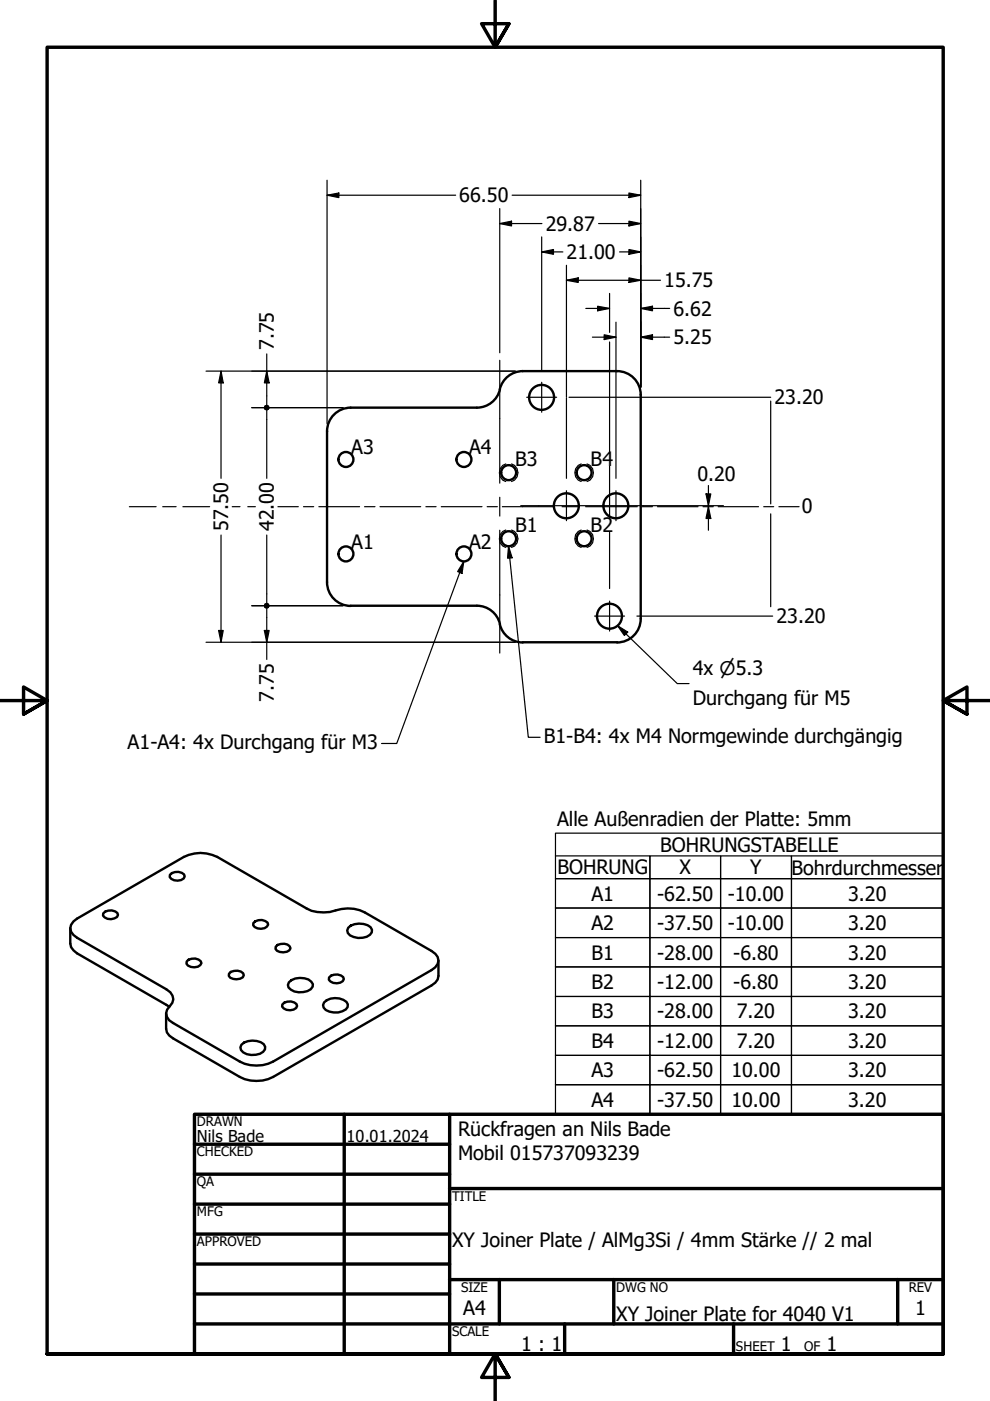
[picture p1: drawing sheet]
<svg xmlns="http://www.w3.org/2000/svg" width="210mm" height="297mm" viewBox="0 0 210 297" stroke-linecap="round" stroke-linejoin="round" font-family="sans-serif">
<!-- layer: Sichtbar (ANSI) -->
<g fill="none" stroke="#000" stroke-width=".51">
<path d="M130.8 78.7a5 5 0 0 1 5 5v47.5a5 5 0 0 1-5 5M130.9 78.7h-20.1a5 5 0 0 0-4.8 3.9M74.3 86.4h26.8M74.4 86.4a5 5 0 0 0-5.1 5v32a5 5 0 0 0 5.1 5.1M106 82.5a5 5 0 0 1-4.9 3.9M74.3 128.4h26.8M101.1 128.4a5 5 0 0 1 4.9 3.9M106 132.3a5 5 0 0 0 4.8 3.9M110.8 136.2h20.1M14.9 196.8v3.3l.2 .7 1.2 1.3 19.6 11.3M15.6 195.4l.7-.6 22.7-13.1a7.8 7.8 0 0 1 7.1 0l18.9 10.9a7.8 7.8 0 0 0 6.2 .4 8.1 8.1 0 0 1 6.1 .4l14.2 8.2a2.13 2.13 0 0 1 1.5 2.1 2.13 2.13 0 0 1-1.5 2l-33.6 19.4a7.8 7.8 0 0 1-7.1 0l-14.1-8.2a2.1 2.1 0 0 1-.7-3.6 2.07 2.07 0 0 0-.7-3.6l-19-10.9a2.1 2.1 0 0 1-.7-3.4zM21.9 193.7a2.17 2.17 0 0 1 3-.1l.1 .4a1.94 1.94 0 0 1-3.2 .1z"/>
<path d="M36 185.5a2.17 2.17 0 0 1 3-.1l.2 .4a1.94 1.94 0 0 1-3.2 .2zM53.7 195.7a2.17 2.17 0 0 1 3-.1l.2 .4a1.94 1.94 0 0 1-3.2 .2zM73.8 196.7a3.8 3.8 0 0 1 4.8-.1l.3 .5a1.81 1.81 0 0 1-2 1.7 3.3 3.3 0 0 1-3.2-1l-.1-.5zM40 203.5a1.96 1.96 0 0 1 2.7 .7 1.94 1.94 0 0 1-3.2 .1l.1-.4zM48.9 206.1a2.31 2.31 0 0 1 2.7 .3l.1 .4a1.93 1.93 0 0 1-2.9 .5l-.3-.4 .1-.5zM58.5 200.7a1.9 1.9 0 0 1 3.1 .4 2 2 0 0 1-3.2 .1zM59.9 213a2.17 2.17 0 0 1 3-.1l.1 .4a1.94 1.94 0 0 1-3.2 .1zM61.3 208.3a3.7 3.7 0 0 1 4.7-.2l.3 .5a1.83 1.83 0 0 1-2 1.7 3.2 3.2 0 0 1-3.1-.9l-.2-.6zM68.7 212.5a3.7 3.7 0 0 1 4.7-.1l.3 .5v.6a3.4 3.4 0 0 1-5.1 .1l-.1-.5zM69.8 207.2a2.17 2.17 0 0 1 3 0l.1 .4a1.94 1.94 0 0 1-3.2 .1zM93 203.7v3.2l-.2 .8-.5 .7-.8 .5-33.6 19.4a7.8 7.8 0 0 1-7.1 0l-14.9-8.7-.5-.7-.2-.8v-3.2M51.2 221.5a3.8 3.8 0 0 1 4.7-.1l.3 .5a1.81 1.81 0 0 1-2 1.7 3.1 3.1 0 0 1-3.1-1l-.1-.5z"/>
<circle cx="73.3" cy="97.4" r="1.59"/>
<circle cx="98.4" cy="97.4" r="1.59"/>
<circle cx="114.8" cy="84.3" r="2.65"/>
<circle cx="73.3" cy="117.4" r="1.59"/>
<circle cx="98.4" cy="117.4" r="1.59"/>
<circle cx="107.8" cy="114.2" r="1.59"/>
<circle cx="107.8" cy="100.2" r="1.59"/>
<circle cx="120.1" cy="107.2" r="2.65"/>
<circle cx="123.8" cy="114.2" r="1.59"/>
<circle cx="123.8" cy="100.2" r="1.59"/>
<circle cx="130.6" cy="107.2" r="2.65"/>
<circle cx="129.2" cy="130.6" r="2.65"/>
</g>
<!-- layer: Verdeckt schmal (ANSI) -->
<path d="M107.2 98.4a1.96 1.96 0 0 0-1.3 1.8 1.96 1.96 0 0 0 1.3 1.9M108.5 98.4a1.96 1.96 0 0 1 1.3 1.8 1.96 1.96 0 0 1-1.3 1.9M123.2 98.4a1.96 1.96 0 0 0-1.3 1.8 1.96 1.96 0 0 0 1.3 1.9M124.5 98.4a1.96 1.96 0 0 1 1.3 1.8 1.96 1.96 0 0 1-1.3 1.9M107.2 112.4a1.93 1.93 0 0 0-1.3 1.8 1.93 1.93 0 0 0 1.3 1.9M108.5 112.4a1.93 1.93 0 0 1 1.3 1.8 1.93 1.93 0 0 1-1.3 1.9M123.2 112.4a1.93 1.93 0 0 0-1.3 1.8 1.93 1.93 0 0 0 1.3 1.9M124.5 112.4a1.93 1.93 0 0 1 1.3 1.8 1.93 1.93 0 0 1-1.3 1.9" fill="none" stroke="#000" stroke-width=".25"/>
<!-- layer: Border (ANSI) -->
<g fill="none" stroke="#000" stroke-width=".72">
<path d="M105 0v10l-2.9-5h5.8l-2.9 5 2.9-5M0 148.5h10l-5-2.8v5.7l5-2.9-5 2.9M210 148.5h-10l5-2.8v5.7l-5-2.9 5 2.9M41.2 236.2h158.8v50.8h-158.8zM73 236.2v50.8M95.3 236.2v50.8M41.2 242.6h54.1M41.2 248.9h54.1M41.2 255.3h54.1M95.3 252h104.7M41.2 261.6h54.1M41.2 268h54.1"/>
<path d="M41.2 274.3h54.1M95.3 271.3h104.7M105.9 271.3v9.4M130.1 271.3v9.4M190.3 271.3v9.4M10 287v-277h190v277h-190h190M41.2 280.7h158.8M107.9 292l-2.9-5 2.9 5h-5.8l2.9-5v10M119.7 280.7v6.3M155.5 280.7v6.3"/>
</g>
<!-- layer: Skizziergeometrie (ANSI) -->
<path d="M163.4 85v21.8M163.4 109v19.6" fill="none" stroke="#000" stroke-width=".25"/>
<!-- layer: Symbol (ANSI) -->
<g fill="none" stroke="#000" stroke-width=".25">
<path d="M98.3 119l-.3 2.6-1-.4zM98.3 119l-14.2 38.6h-3.2M107.8 115.8l.8 2.5h-1zM107.8 115.8l4.2 40.5h2.5M130.9 132.7l2.2 1.3-.7 .7zM130.9 132.7l12.7 12.2h2.5M117.8 176.6h82.2v59.6h-82.2zM117.8 181.5h20v4.8h-20h20v6.2h-20h20v6.3h-20h20v6.2h-20h20v6.3h-20h20v6.2h-20h20v6.3h-20h20v6.2h-20h20v6.2v-6.2h15v6.2v-6.2h15v6.2v-6.2h32.2h-32.2v-6.2h32.2h-32.2v-6.3h32.2h-32.2v-6.2h32.2h-32.2v-6.3h32.2h-32.2v-6.2h32.2h-32.2v-6.3h32.2h-32.2v-6.2h32.2h-32.2v-4.8h32.2M137.8 181.5h15v4.8h-15zM137.8 186.3h15v6.2h-15zM137.8 192.5h15v6.3h-15zM137.8 198.8h15v6.2h-15z"/>
<path d="M152.8 181.5h15v4.8h-15zM152.8 186.3h15v6.2h-15zM152.8 192.5h15v6.3h-15zM152.8 198.8h15v6.2h-15zM137.8 205h15v6.3h-15zM137.8 211.3h15v6.2h-15zM137.8 217.5h15v6.3h-15zM152.8 205h15v6.3h-15zM152.8 211.3h15v6.2h-15zM152.8 217.5h15v6.3h-15zM137.8 223.8h15v6.2h-15zM152.8 223.8h15v6.2h-15z"/>
</g>
<!-- layer: Mittelpunktmarkierung (ANSI) -->
<path d="M111.7 84.2h6.3M114.9 81.1v6.3M120.1 104v6.4M130.6 104v6.4M126.1 130.6h6.3M129.2 127.5v6.3" fill="none" stroke="#000" stroke-width=".25"/>
<!-- layer: Mittellinie (ANSI) -->
<path d="M106 76.4v26M106 105.4v4M106 112.4v26.1" fill="none" stroke="#000" stroke-width=".25"/>
<g fill="none" stroke="#000" stroke-width=".25">
<path d="M69.3 38.2v51.6M135.8 38.2v43.9M69.3 41.4l2.5-.5v1zM69.3 41.4h27.3M106 47.4l2.5-.5v1zM106 47.4h8.9M106 44.2v30.6M108.6 41.4h27.2M114.9 53.4l2.4-.5v1zM114.9 53.4h4.4M114.9 50.2v28.2M120.1 59.4l2.5-.5v1z"/>
<path d="M120.1 59.4h19.9M120.1 56.2v27.9M126.9 47.4h8.9M131.4 53.4h4.4M133.3 58.9l2.5 .5-2.5 .5zM133.3 52.9l2.5 .5-2.5 .5zM133.3 46.9l2.5 .5-2.5 .5zM133.3 40.9l2.5 .5-2.5 .5zM43.7 78.7h62.2M46.9 78.7l.4 2.5h-.9zM46.9 78.7v22.7M56.6 78.7l.5 2.5h-1.1z"/>
<path d="M56.6 75v10.8M106.1 78.7h3.2M124.2 65.4h5M125.6 71.5h5M126.7 64.9l2.5 .5-2.5 .5zM128.1 71l2.5 .5-2.5 .5zM129.2 62.2v8.3M129.2 72.5v23.3M130.6 68.3v33.1M135.8 71.5l2.5-.5v1zM135.8 65.4l2.5-.5v1zM135.8 71.5h6.2"/>
<path d="M135.8 65.4h6.2M53.4 86.4h19.3M56.6 87.1v14.3M120.1 84.3v17.1M120.6 84.2h42.8M129.2 98.8v8.3M46.9 113.4v22.8M56.6 113.4v14.4M129.2 107.5v2.2M129.2 112.8v12M149.7 104.7h1l-.5 2.5zM150.2 107.4l.5 2.5h-1z"/>
<path d="M150.2 102.9v4.3M150.2 107.4v5M151.3 107.2h2.1M43.7 136.2h62.2M46.4 133.7h.9l-.4 2.5zM53.4 128.4h19.3M56 133.7h1.1l-.5 2.5zM56.6 129.1v10.7M106.1 136.2h3.2M135 130.6h28.8"/>
</g>
<g fill="#000">
<path d="M69.3 41.4l2.5-.5v1z" fill-rule="evenodd"/>
<path d="M106 47.4l2.5-.5v1z" fill-rule="evenodd"/>
<path d="M114.9 53.4l2.4-.5v1z" fill-rule="evenodd"/>
<path d="M120.1 59.4l2.5-.5v1z" fill-rule="evenodd"/>
<path d="M133.3 58.9l2.5 .5-2.5 .5z" fill-rule="evenodd"/>
<path d="M133.3 52.9l2.5 .5-2.5 .5z" fill-rule="evenodd"/>
<path d="M133.3 46.9l2.5 .5-2.5 .5z" fill-rule="evenodd"/>
<path d="M133.3 40.9l2.5 .5-2.5 .5z" fill-rule="evenodd"/>
<path d="M126.7 64.9l2.5 .5-2.5 .5z" fill-rule="evenodd"/>
<path d="M128.1 71l2.5 .5-2.5 .5z" fill-rule="evenodd"/>
<path d="M135.8 71.5l2.5-.5v1z" fill-rule="evenodd"/>
<path d="M135.8 65.4l2.5-.5v1z" fill-rule="evenodd"/>
<path d="M46.9 78.7l.4 2.5h-.9z" fill-rule="evenodd"/>
<path d="M56.1 86l.5-.2 .4 .2 .2 .4-.2 .5-.4 .2-.5-.2-.2-.5z" fill-rule="evenodd"/>
<path d="M56.1 86l.5-.2 .4 .2 .2 .4-.2 .5-.4 .2-.5-.2-.2-.5z" fill-rule="evenodd"/>
<path d="M56.6 78.7l.5 2.5h-1.1z" fill-rule="evenodd"/>
<path d="M149.7 104.7h1l-.5 2.5z" fill-rule="evenodd"/>
<path d="M150.2 107.4l.5 2.5h-1z" fill-rule="evenodd"/>
<path d="M46.4 133.7h.9l-.4 2.5z" fill-rule="evenodd"/>
<path d="M56 133.7h1.1l-.5 2.5z" fill-rule="evenodd"/>
<path d="M56.1 128l.5-.2 .4 .2 .2 .4-.2 .5-.4 .2-.5-.2-.2-.5z" fill-rule="evenodd"/>
<path d="M56.1 128l.5-.2 .4 .2 .2 .4-.2 .5-.4 .2-.5-.2-.2-.5z" fill-rule="evenodd"/>
</g>
<!-- layer: Arbeitsachse (ANSI) -->
<g fill="none" stroke="#000" stroke-width=".25">
<path d="M27.4 107.4h5.7M34.5 107.4h2.8M38.8 107.4h5.6M49.2 107.4h1.7M52.5 107.4h1.6M58.9 107.4h4.3M64.3 107.4h2.2M67.6 107.4h8.6M77.3 107.4h2.2M80.6 107.4h8.6M90.3 107.4h2.2M93.6 107.4h8.6"/>
<path d="M103.3 107.4h2.2M106.5 107.4h11M119.2 107.4h3.3M124.2 107.4h10.9M136.2 107.4h2.1M139.4 107.4h8.6M149.1 107.4h2.1M152.3 107.4h8.5M161.9 107.4h2.1M165.1 107.4h4.3"/>
</g>
<!-- layer: 0 -->
<path d="M110.4 107.2h40.9" fill="none" stroke="#000" stroke-width=".25"/>
<!-- layer: Symbol (ANSI) -->
<g fill="#000">
<path d="M107.8 115.8l.8 2.5h-1z" fill-rule="evenodd"/>
<path d="M98.3 119l-.3 2.6-1-.4z" fill-rule="evenodd"/>
<path d="M130.9 132.7l2.2 1.3-.7 .7z" fill-rule="evenodd"/>
</g>
<g font-size="4.2">
<text x="97.4" y="42.9">66.50</text>
<text x="115.7" y="48.9">29.87</text>
<text x="120.1" y="54.9">21.00</text>
<text x="140.8" y="60.9">15.75</text>
<text x="142.8" y="66.9">6.62</text>
<text x="58" y="74.2" transform="rotate(-90 58 74.2)">7.75</text>
<text x="142.8" y="73">5.25</text>
<text x="164.2" y="85.8">23.20</text>
<text x="74.5" y="96.3">A3</text>
<text x="99.5" y="96.3">A4</text>
<text x="109.3" y="98.7">B3</text>
<text x="125.2" y="98.8">B4</text>
<text x="147.9" y="102.1">0.20</text>
<text x="48.3" y="112.6" transform="rotate(-90 48.3 112.6)">57.50</text>
<text x="58.1" y="112.6" transform="rotate(-90 58.1 112.6)">42.00</text>
<text x="109.3" y="112.8">B1</text>
<text x="125.2" y="112.8">B2</text>
<text x="170" y="108.9">0</text>
<text x="74.5" y="116.3">A1</text>
<text x="99.5" y="116.3">A2</text>
<text x="164.6" y="132.2">23.20</text>
<text x="146.9" y="143.2">4x ⌀5.3</text>
<text x="58" y="148.7" transform="rotate(-90 58 148.7)">7.75</text>
<text x="146.9" y="149.5">Durchgang für M5</text>
<text x="27.1" y="158.8">A1-A4: 4x Durchgang für M3</text>
<text x="115.3" y="157.5">B1-B4: 4x M4 Normgewinde durchgängig</text>
<text x="118.1" y="175.1">Alle Außenradien der Platte: 5mm</text>
<text x="118.2" y="185.4">BOHRUNG</text>
<text x="140" y="180.6">BOHRUNGSTABELLE</text>
<text x="144.1" y="185.4">X</text>
<text x="159" y="185.4">Y</text>
<text x="167.8" y="185.4">Bohrdurchmesser</text>
<text x="125.4" y="191">A1</text>
<text x="139.3" y="191">-62.50</text>
<text x="154.3" y="191">-10.00</text>
<text x="179.8" y="191">3.20</text>
<text x="125.4" y="197.2">A2</text>
<text x="139.3" y="197.2">-37.50</text>
<text x="154.3" y="197.2">-10.00</text>
<text x="179.8" y="197.2">3.20</text>
<text x="125.4" y="203.4">B1</text>
<text x="139.3" y="203.4">-28.00</text>
<text x="155.4" y="203.4">-6.80</text>
<text x="179.8" y="203.4">3.20</text>
<text x="125.4" y="209.7">B2</text>
<text x="139.3" y="209.7">-12.00</text>
<text x="155.4" y="209.7">-6.80</text>
<text x="179.8" y="209.7">3.20</text>
<text x="125.4" y="215.9">B3</text>
<text x="139.3" y="215.9">-28.00</text>
<text x="156.2" y="215.9">7.20</text>
<text x="179.8" y="215.9">3.20</text>
<text x="125.4" y="222.2">B4</text>
<text x="139.3" y="222.2">-12.00</text>
<text x="156.2" y="222.2">7.20</text>
<text x="179.8" y="222.2">3.20</text>
<text x="125.4" y="228.4">A3</text>
<text x="139.3" y="228.4">-62.50</text>
<text x="155.1" y="228.4">10.00</text>
<text x="179.8" y="228.4">3.20</text>
<text x="125.4" y="234.6">A4</text>
<text x="139.3" y="234.6">-37.50</text>
<text x="155.1" y="234.6">10.00</text>
<text x="179.8" y="234.6">3.20</text>
<text x="97.1" y="240.9">Rückfragen an Nils Bade</text>
<text x="97.1" y="245.9">Mobil 015737093239</text>
<text x="95.8" y="264.3">XY Joiner Plate / AlMg3Si / 4mm Stärke // 2 mal</text>
<text x="98.2" y="278.8">A4</text>
<text x="130.6" y="280.1">XY Joiner Plate for 4040 V1</text>
<text x="194" y="278.8">1</text>
<text x="110.5" y="286.5">1 : 1</text>
<text x="165.6" y="286.5">1</text>
<text x="175.2" y="286.5">1</text>
</g>
<g font-size="3.5">
<text x="41.7" y="242">Nils Bade</text>
<text x="73.5" y="242">10.01.2024</text>
</g>
<g font-size="2.8">
<text x="41.7" y="238.8">DRAWN</text>
<text x="41.7" y="245.2">CHECKED</text>
<text x="41.7" y="251.5">QA</text>
<text x="41.7" y="257.9">MFG</text>
<text x="95.8" y="254.5">TITLE</text>
<text x="41.7" y="264.2">APPROVED</text>
<text x="97.7" y="273.9">SIZE</text>
<text x="130.6" y="273.9">DWG NO</text>
<text x="192.7" y="273.8">REV</text>
<text x="95.8" y="283.3">SCALE</text>
<text x="156" y="286.5">SHEET</text>
<text x="170.5" y="286.5">OF</text>
</g>
</svg>
